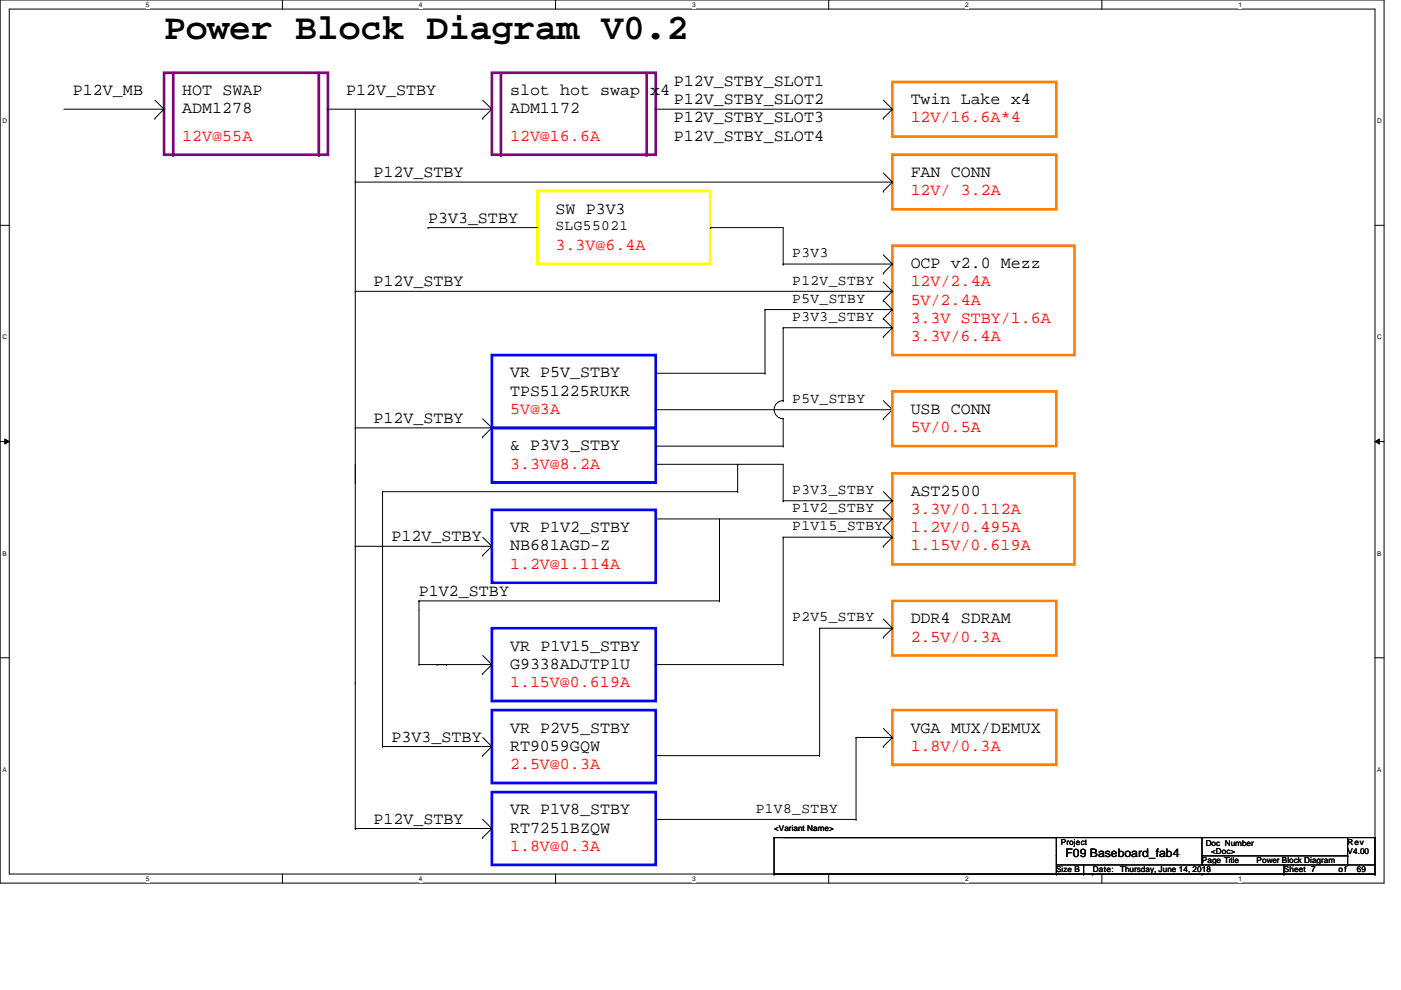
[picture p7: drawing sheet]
<svg xmlns="http://www.w3.org/2000/svg" width="297mm" height="210mm" viewBox="0 0 297 210" stroke-linecap="round" stroke-linejoin="round" font-family="sans-serif">
<path d="M0 0h293.5v187.2h-293.5zM2 1.9h289.5v183.4h-289.5z" fill="none" stroke="#000" stroke-width=".21"/>
<g fill="#fff">
<path d="M30.9 .2h.8v1.6h-.8z"/>
<path d="M30.9 185.5h.8v1.6h-.8z"/>
</g>
<path d="M59.9 0v1.9M59.9 185.3v1.9" fill="none" stroke="#000" stroke-width=".21"/>
<g fill="#fff">
<path d="M88.8 .2h.8v1.6h-.8z"/>
<path d="M88.8 185.5h.8v1.6h-.8z"/>
</g>
<path d="M117.8 0v1.9M117.8 185.3v1.9" fill="none" stroke="#000" stroke-width=".21"/>
<g fill="#fff">
<path d="M146.7 .2h.8v1.6h-.8z"/>
<path d="M146.7 185.5h.8v1.6h-.8z"/>
</g>
<path d="M175.7 0v1.9M175.7 185.3v1.9" fill="none" stroke="#000" stroke-width=".21"/>
<g fill="#fff">
<path d="M204.7 .2h.7v1.6h-.7z"/>
<path d="M204.7 185.5h.7v1.6h-.7z"/>
</g>
<path d="M233.6 0v1.9M233.6 185.3v1.9" fill="none" stroke="#000" stroke-width=".21"/>
<g fill="#fff">
<path d="M262.6 .2h.7v1.6h-.7z"/>
<path d="M262.6 185.5h.7v1.6h-.7z"/>
<path d="M.5 24.8h1v1.6h-1z"/>
<path d="M292 24.8h1v1.6h-1z"/>
<path d="M.5 70.7h1v1.5h-1z"/>
<path d="M292 70.7h1v1.5h-1z"/>
</g>
<path d="M0 47.8h2M291.5 47.8h2" fill="none" stroke="#000" stroke-width=".21"/>
<g fill="#fff">
<path d="M.5 116.5h.9v1.6h-.9z"/>
<path d="M292 116.5h.9v1.6h-.9z"/>
</g>
<path d="M0 93.6h2M1 93.1l1 .5-1 .5zM291.5 93.6l1-.5v1zM291.5 93.6h2" fill="none" stroke="#000" stroke-width=".21"/>
<path d="M1 93.1l1 .5-1 .5zM291.5 93.6l1-.5v1z" fill="#000"/>
<g fill="#fff">
<path d="M.5 162.4h.9v1.5h-.9z"/>
<path d="M292 162.4h.9v1.5h-.9z"/>
</g>
<path d="M13.5 23.2h21.3M32.8 25.1h.1M32.8 21.2l2 2M34.8 23.2h.1M34.8 23.2l-2 1.9M0 139.5h2M291.5 139.5h2" fill="none" stroke="#000" stroke-width=".21"/>
<path d="M34.8 15.4h34.7v17.4h-34.7zM36.7 15.4v17.4" fill="none" stroke="#800080" stroke-width=".57"/>
<path d="M189.2 17.4h34.8v11.6h-34.8z" fill="none" stroke="#ff8000" stroke-width=".57"/>
<circle cx="36.7" cy="32.8" r=".29" fill="#800080"/>
<path d="M67.6 15.4v17.4" fill="none" stroke="#800080" stroke-width=".57"/>
<circle cx="67.6" cy="32.8" r=".29" fill="#800080"/>
<path d="M69.5 23.2h.1M69.5 23.2h34.8M102.3 25.1h.1M102.3 21.2l2 2M104.3 23.2h.1M104.3 23.2l-2 1.9M187.3 25.1h.1M187.3 21.2l1.9 2M189.2 23.2h.1M189.2 23.2l-1.9 1.9" fill="none" stroke="#000" stroke-width=".21"/>
<path d="M104.3 15.4h34.7v17.4h-34.7zM106.2 15.4v17.4" fill="none" stroke="#800080" stroke-width=".57"/>
<circle cx="106.2" cy="32.8" r=".29" fill="#800080"/>
<path d="M137.1 15.4v17.4" fill="none" stroke="#800080" stroke-width=".57"/>
<circle cx="137.1" cy="32.8" r=".29" fill="#800080"/>
<g fill="none" stroke="#000" stroke-width=".21">
<path d="M75.3 38.6h.1M75.3 23.2v152.5M75.3 38.6h113.9M139 23.2h.1M139 23.2h50.2M187.3 36.7l1.9 1.9M189.2 38.6h.1M189.2 38.6l-1.9 1.9M90.8 48.3h.1M90.8 48.3h23.1M150.6 48.3h.1M150.6 48.3h15.4v7.7"/>
<path d="M166 56h.1M166 56h23.2M187.3 40.5h.1M187.3 57.9h.1M187.3 59.8l1.9 2M187.3 54l1.9 2M189.2 56h.1M189.2 56l-1.9 1.9M75.3 61.8h.1M75.3 61.8h113.9M139 79.1h.1M139 79.1h23.2"/>
<path d="M162.2 79.1h.1M162.2 65.6h.1M162.2 65.6v13.5M162.2 65.6h27M166 69.5h.1M166 69.5h23.2M166 69.5v15.4M187.3 63.7h.1M187.3 67.6h.1M187.3 71.4h.1M187.3 63.7l1.9 1.9M187.3 67.6l1.9 1.9"/>
<path d="M189.2 61.8h.1M189.2 65.6h.1M189.2 69.5h.1M189.2 61.8l-1.9 1.9M189.2 65.6l-1.9 2M189.2 69.5l-1.9 1.9M75.3 90.7h.1M75.3 90.7h29M102.3 92.6h.1M102.3 88.8l2 1.9M104.3 90.7h.1M104.3 90.7l-2 1.9"/>
<path d="M139 86.9h.1M139 94.6h.1M139 98.4h.1M139 86.9h50.2M139 94.6h27M139 98.4h27v7.8M156.4 98.4h.1M156.4 98.4v5.8M166 84.9h.1a1.92 1.92 0 0 0-2 2 1.92 1.92 0 0 0 2 1.9l-.1 5.8M166 84.9h.1M166 94.6h.1M187.3 88.8h.1"/>
<path d="M187.3 84.9l1.9 2M189.2 86.9h.1M189.2 86.9l-1.9 1.9M75.3 102.3h.1M75.3 115.8h.1M75.3 115.8h29M81.1 104.2h.1M81.1 104.2v54.1M81.1 104.2h75.3M102.3 117.8h.1M102.3 113.9l2 1.9M104.3 115.8h.1"/>
<path d="M104.3 115.8l-2 2M139 110h.1M139 110h50.2M152.5 110v17.4M156.4 104.2h.1M166 106.2h.1M166 113.9h.1M166 113.9v27M166 106.2h23.2M166 113.9h23.2M187.3 108.1h.1M187.3 112h.1"/>
<path d="M187.3 115.8h.1M187.3 104.2l1.9 2M187.3 108.1l1.9 1.9M187.3 112l1.9 1.9M189.2 106.2h.1M189.2 110h.1M189.2 113.9h.1M189.2 106.2l-1.9 1.9M189.2 110l-1.9 2M189.2 113.9l-1.9 1.9M88.8 127.4h.1M88.8 127.4h63.7"/>
<path d="M88.8 127.4v13.5M102.3 139l2 1.9M152.5 127.4h.1M173.8 133.2h.1M173.8 133.2h15.4M173.8 133.2v27M187.3 135.1h.1M187.3 131.3l1.9 1.9M189.2 133.2h.1M189.2 133.2l-1.9 1.9M75.3 144.8h.1M81.1 158.3h.1"/>
<path d="M81.1 158.3h23.2M88.8 140.9h.1M88.8 140.9h15.5M92.7 140.9h.1M94.6 140.9h.1M102.3 142.9h.1M102.3 156.4l2 1.9M104.3 158.3h.1M104.3 140.9h.1M104.3 140.9l-2 2M104.3 158.3l-2 1.9M139 140.9h.1"/>
<path d="M139 140.9h27M166 140.9h.1M181.5 156.4h.1M181.5 156.4h7.7M181.5 156.4v17.3M187.3 158.3h.1M187.3 154.4l1.9 2M189.2 156.4h.1M189.2 156.4l-1.9 1.9M75.3 175.7h.1M75.3 175.7h29M102.3 177.6h.1"/>
<path d="M102.3 160.2h.1M102.3 173.7l2 2M104.3 175.7h.1M104.3 175.7l-2 1.9M139 173.7h.1M139 160.2h.1M139 173.7h42.5M139 160.2h34.8M164.1 177.6h.1M164.1 177.6h127.4M164.1 177.6v7.7M173.8 160.2h.1"/>
<path d="M181.5 173.7h.1M224 177.6h.1M224 177.6v7.7M254.8 177.6h.1M254.8 177.6v5.8M285.7 177.6v5.8M291.5 177.6h.1M291.5 177.6v7.7M164.1 185.3h.1M164.1 185.3h127.4M224 185.3h.1M224 183.4h67.5"/>
<path d="M229.8 185.3h.1M229.8 183.4v1.9M231.7 185.3h.1M254.8 185.3h.1M254.8 181.5h30.9M272.2 185.3h.1M272.2 183.4v1.9M274.1 183.4h.1M285.7 181.5h.1M285.7 183.4h.1M291.5 185.3h.1M291.5 183.4h.1"/>
</g>
<path d="M104.3 75.3h34.7v15.4h-34.7zM104.3 90.7h34.7v11.6h-34.7zM104.3 108.1h34.7v15.4h-34.7zM104.3 133.2h34.7v15.4h-34.7zM104.3 150.6h34.7v15.4h-34.7zM104.3 167.9h34.7v15.5h-34.7z" fill="none" stroke="#00f" stroke-width=".57"/>
<path d="M189.2 32.8h34.8v11.6h-34.8zM189.2 52.1h38.6v23.2h-38.6zM189.2 83h34.8v11.6h-34.8zM189.2 100.4h38.6v19.3h-38.6zM189.2 127.4h34.8v11.6h-34.8zM189.2 150.6h34.8v11.6h-34.8z" fill="none" stroke="#ff8000" stroke-width=".57"/>
<path d="M113.9 40.5h36.7v15.5h-36.7z" fill="none" stroke="#ff0" stroke-width=".57"/>
<text font-size="7.7" x="34.8" y="8.3">Power Block Diagram V0.2</text>
<g font-size="3.5">
<text x="15.5" y="20.2">P12V_MB</text>
<text x="38.6" y="20.2">HOT SWAP</text>
<text x="73.4" y="20.2">P12V_STBY</text>
<text x="108.1" y="20.2">slot hot swap x4</text>
<text x="142.9" y="22.1">P12V_STBY_SLOT2</text>
<text x="142.9" y="18.2">P12V_STBY_SLOT1</text>
<text x="193.1" y="22.1">Twin Lake x4</text>
<text x="38.6" y="24">ADM1278</text>
<text x="108.1" y="24">ADM1172</text>
<text x="142.9" y="29.8">P12V_STBY_SLOT4</text>
<text x="142.9" y="26">P12V_STBY_SLOT3</text>
<text x="79.2" y="37.5">P12V_STBY</text>
<text x="193.1" y="37.5">FAN CONN</text>
<text x="90.8" y="47.2">P3V3_STBY</text>
<text x="117.8" y="45.3">SW P3V3</text>
<text x="193.1" y="56.9">OCP v2.0 Mezz</text>
<text x="79.2" y="60.7">P12V_STBY</text>
<text x="108.1" y="80">VR P5V_STBY</text>
<text x="108.1" y="83.9">TPS51225RUKR</text>
<text x="79.2" y="89.7">P12V_STBY</text>
<text x="193.1" y="87.8">USB CONN</text>
<text x="108.1" y="95.5">&amp; P3V3_STBY</text>
<text x="193.1" y="105.1">AST2500</text>
<text x="108.1" y="112.8">VR P1V2_STBY</text>
<text x="83" y="114.8">P12V_STBY</text>
<text x="108.1" y="116.7">NB681AGD-Z</text>
<text x="88.8" y="126.4">P1V2_STBY</text>
<text x="108.1" y="137.9">VR P1V15_STBY</text>
<text x="193.1" y="132.1">DDR4 SDRAM</text>
<text x="108.1" y="141.8">G9338ADJTP1U</text>
<text x="108.1" y="155.3">VR P2V5_STBY</text>
<text x="193.1" y="155.3">VGA MUX/DEMUX</text>
<text x="83" y="157.2">P3V3_STBY</text>
<text x="108.1" y="159.2">RT9059GQW</text>
<text x="108.1" y="172.7">VR P1V8_STBY</text>
<text x="79.2" y="174.6">P12V_STBY</text>
<text x="108.1" y="176.6">RT7251BZQW</text>
</g>
<g font-size="3.5" fill="#f00">
<text x="38.6" y="29.8">12V@55A</text>
<text x="108.1" y="29.8">12V@16.6A</text>
<text x="193.1" y="26">12V/16.6A*4</text>
<text x="193.1" y="41.4">12V/ 3.2A</text>
<text x="117.8" y="53">3.3V@6.4A</text>
<text x="193.1" y="60.7">12V/2.4A</text>
<text x="193.1" y="64.6">5V/2.4A</text>
<text x="193.1" y="68.5">3.3V STBY/1.6A</text>
<text x="193.1" y="72.3">3.3V/6.4A</text>
<text x="108.1" y="87.8">5V@3A</text>
<text x="193.1" y="91.6">5V/0.5A</text>
<text x="108.1" y="99.3">3.3V@8.2A</text>
<text x="193.1" y="109">3.3V/0.112A</text>
<text x="193.1" y="112.8">1.2V/0.495A</text>
<text x="193.1" y="116.7">1.15V/0.619A</text>
<text x="108.1" y="120.6">1.2V@1.114A</text>
<text x="193.1" y="136">2.5V/0.3A</text>
<text x="108.1" y="145.7">1.15V@0.619A</text>
<text x="193.1" y="159.2">1.8V/0.3A</text>
<text x="108.1" y="163">2.5V@0.3A</text>
<text x="108.1" y="180.4">1.8V@0.3A</text>
</g>
<g font-size="3.1">
<text x="117.8" y="48.8">SLG55021</text>
<text x="168" y="54.5">P3V3</text>
<text x="168" y="64.2">P5V_STBY</text>
<text x="168" y="60.3">P12V_STBY</text>
<text x="168" y="68.1">P3V3_STBY</text>
<text x="168" y="85.4">P5V_STBY</text>
<text x="168" y="104.7">P3V3_STBY</text>
<text x="168" y="108.6">P1V2_STBY</text>
<text x="168" y="112.5">P1V15_STBY</text>
<text x="168" y="131.8">P2V5_STBY</text>
<text x="160.2" y="172.3">P1V8_STBY</text>
</g>
<text font-size="2.5" x="225.9" y="181.8">F09 Baseboard_fab4</text>
<g font-size="1.7">
<text x="164.1" y="176.2">&lt;Variant Name&gt;</text>
<text x="224.9" y="179.1">Project</text>
<text x="255.6" y="179.3">Doc Number</text>
<text x="285.7" y="179.1">Rev</text>
<text x="224" y="184.9">Size B</text>
<text x="231.7" y="184.9">Date:</text>
<text x="237.5" y="184.9">Thursday, June 14, 2018</text>
<text x="254.8" y="183">Page Title</text>
<text x="256.8" y="181.1">&lt;Doc&gt;</text>
<text x="266.4" y="183">Power Block Diagram</text>
<text x="272.2" y="184.9">Sheet 7</text>
<text x="283.8" y="184.9">of</text>
<text x="285.7" y="181.1">V4.00</text>
<text x="287.7" y="184.9">69</text>
</g>
<g font-size="1.4">
<text x="30.9" y="1.5">5</text>
<text x="88.8" y="1.5">4</text>
<text x="146.7" y="1.5">3</text>
<text x="204.7" y="1.5">2</text>
<text x="262.6" y="1.5">1</text>
<text x=".5" y="26.1">D</text>
<text x="292" y="26.1">D</text>
<text x=".5" y="71.9">C</text>
<text x="292" y="71.9">C</text>
<text x=".5" y="117.8">B</text>
<text x="292" y="117.8">B</text>
<text x=".5" y="163.6">A</text>
<text x="292" y="163.6">A</text>
<text x="30.9" y="186.8">5</text>
<text x="88.8" y="186.8">4</text>
<text x="146.7" y="186.8">3</text>
<text x="204.7" y="186.8">2</text>
<text x="262.6" y="186.8">1</text>
</g>
</svg>
